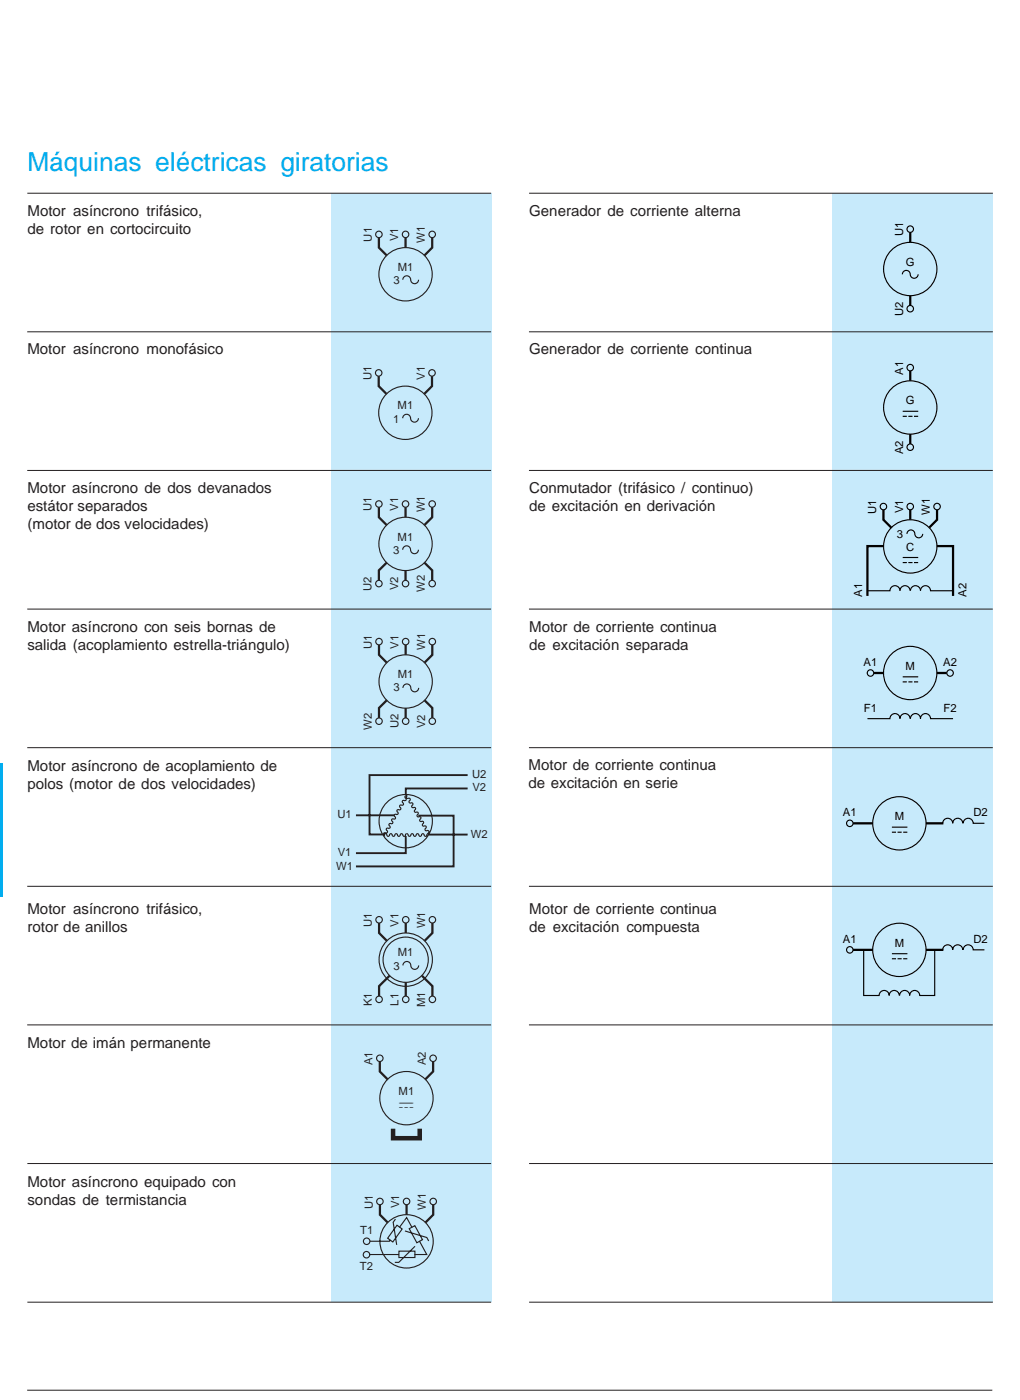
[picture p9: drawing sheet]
<svg xmlns="http://www.w3.org/2000/svg" width="191mm" height="262mm" viewBox="0 0 191 262" stroke-linecap="round" stroke-linejoin="round" font-family="sans-serif">
<path d="M5.1 260.3h180.6" fill="none" stroke="#231f20" stroke-width=".19"/>
<path d="M-.1 142.9h.7v25h-.7z" fill="#00adef"/>
<g fill="#c7eafb">
<path d="M155.9 36.1h30v207.7h-30z"/>
<path d="M62 36.1h29.9v207.7h-29.9z"/>
</g>
<g fill="none" stroke="#231f20" stroke-width=".19">
<path d="M5.1 36.2h86.8M99 36.2h86.9M5.1 62.1h86.8M99 62.1h86.8M5.1 88.1h86.8M99 88.1h86.8M5.1 114h86.8M99 114h86.8M5.1 140h86.8M99 140h86.8M5.1 165.9h86.8M99 165.9h86.8"/>
<path d="M5.1 191.9h86.8M99 191.9h86.8M5.1 217.8h86.8M99 217.8h86.9M5.1 243.8h86.8M99 243.8h86.9"/>
</g>
<g fill="none" stroke="#000" stroke-width=".21">
<path d="M168.9 51.4a.74 .74 0 0 1 .7-.8 .74 .74 0 0 1 .8 .8 .74 .74 0 0 0 .7 .7 .74 .74 0 0 0 .8-.7M169 77h2.9M169.8 100a.74 .74 0 0 1 .7-.8 .74 .74 0 0 1 .7 .8 .74 .74 0 0 0 .8 .7 .74 .74 0 0 0 .7-.7M169 104.4h2.9M170.3 110.6a.94 .94 0 0 0-.9-.9 .94 .94 0 0 0-.9 .9 .94 .94 0 0 0-1-.9 .94 .94 0 0 0-.9 .9h-4.2M170.4 110.6a.94 .94 0 0 1 1-.9 .94 .94 0 0 1 .9 .9 .94 .94 0 0 1 .9-.9 .94 .94 0 0 1 1 .9h4.2M169 126.7h2.9M170.3 134.5a.94 .94 0 0 0-.9-.9 .94 .94 0 0 0-.9 .9 .94 .94 0 0 0-1-.9 .94 .94 0 0 0-.9 .9h-4.2M170.4 134.5a.94 .94 0 0 1 1-.9 .94 .94 0 0 1 .9 .9 .94 .94 0 0 1 .9-.9 .94 .94 0 0 1 1 .9h4.2M167 154.9h2.9M180.2 154.1a.94 .94 0 0 0-.9-.9 .94 .94 0 0 0-1 .9 .94 .94 0 0 0-.9-.9 .94 .94 0 0 0-.9 .9M180.3 154.1a.94 .94 0 0 1 .9-.9 .94 .94 0 0 1 1 .9h2.1"/>
<path d="M161.7 177.8v8.6h2.9a.94 .94 0 0 1 .9-1 .94 .94 0 0 1 .9 1 .94 .94 0 0 1 1-1 .94 .94 0 0 1 .9 1M167 178.6h2.9M175 177.8v8.6h-2.8a.94 .94 0 0 0-1-1 .94 .94 0 0 0-.9 1 .94 .94 0 0 0-1-1 .94 .94 0 0 0-.9 1M180.2 177.8a.94 .94 0 0 0-.9-.9 .94 .94 0 0 0-1 .9 .94 .94 0 0 0-.9-.9 .94 .94 0 0 0-.9 .9M180.3 177.8a.94 .94 0 0 1 .9-.9 .94 .94 0 0 1 1 .9h2.1"/>
<circle cx="170.4" cy="42.9" r=".61"/>
<circle cx="170.4" cy="57.8" r=".61"/>
<circle cx="170.4" cy="50.4" r="5"/>
<circle cx="170.4" cy="68.8" r=".61"/>
<circle cx="170.4" cy="76.3" r="5"/>
<circle cx="165.4" cy="94.8" r=".61"/>
<circle cx="170.4" cy="83.7" r=".61"/>
<circle cx="170.4" cy="94.8" r=".61"/>
<circle cx="175.4" cy="94.8" r=".61"/>
<circle cx="170.4" cy="102.3" r="5"/>
<circle cx="162.9" cy="126" r=".61"/>
<circle cx="170.4" cy="126" r="5"/>
<circle cx="177.8" cy="126" r=".61"/>
<circle cx="159.1" cy="154.1" r=".61"/>
<circle cx="168.4" cy="154.1" r="5"/>
<circle cx="159.1" cy="177.8" r=".61"/>
<circle cx="168.4" cy="177.8" r="5"/>
</g>
<g fill="none" stroke="#000" stroke-width=".42">
<path d="M170.4 43.5v1.9M170.4 55.3v1.9M170.4 69.4v1.9M165.4 95.4v1.9l1.5 1.5M170.4 81.3v1.8M170.4 95.4v1.9M175.4 95.4v1.9l-1.4 1.5M165.4 102.2h-3v9.4M175.4 102.2h3v9.4M163.6 126h1.8M175.4 126h1.8M159.7 154.1h3.7"/>
<path d="M173.3 154.1h3.3M159.7 177.8h3.7M173.3 177.8h3.3"/>
</g>
<path d="M169 77.9h2.9M169 105.3h2.9M169 127.7h2.9M167 155.8h2.9M167 179.5h2.9" fill="none" stroke="#000" stroke-width=".21" stroke-dasharray=".8 .3" stroke-linecap="butt"/>
<g fill="none" stroke="#231f20" stroke-width=".21">
<path d="M75.4 52.4a.74 .74 0 0 1 .7-.8 .74 .74 0 0 1 .8 .8 .74 .74 0 0 0 .7 .7 .74 .74 0 0 0 .7-.7M75.4 78.3a.74 .74 0 0 1 .7-.7 .74 .74 0 0 1 .8 .7 .74 .74 0 0 0 .7 .7 .74 .74 0 0 0 .7-.7M75.4 102.9a.74 .74 0 0 1 .7-.7 .74 .74 0 0 1 .8 .7 .74 .74 0 0 0 .7 .8 .74 .74 0 0 0 .7-.8M75.4 128.8a.74 .74 0 0 1 .8-.7 .74 .74 0 0 1 .7 .7 .74 .74 0 0 0 .7 .7 .74 .74 0 0 0 .8-.7M75.9 156.3l.3-.2 .5 .5 .5-.5 .5 .5 .5-.5 .5 .5 .4-.5 .5 .5 .5-.5a.36 .36 0 0 0 0-.6h-.4l-.1-.1 .2-.7-.7-.1 .2-.7-.7-.2 .2-.7-.7-.2 .2-.7-.7-.1 .2-.7-.7-.2 .2-.7-.7-.2 .2-.6-.2-.2-.4 .1-.1-.1 .1-.4h-.2l-.2 .3 .2 .3v.2l-.7 .2 .2 .6-.7 .2 .2 .7-.7 .2 .2 .7-.7 .2 .2 .6-.7 .2 .2 .7-.7 .2 .2 .7-.7 .2 .2 .6-.1 .2-.4-.1-.2 .3 .1 .2 .1-.2h.3l.2 .3 .2 .1 .5-.5 .5 .5 .5-.5 .5 .5 .5-.5 .5 .5 .2-.3M75.4 180.8a.74 .74 0 0 1 .8-.8 .74 .74 0 0 1 .7 .8 .74 .74 0 0 0 .7 .7 .74 .74 0 0 0 .8-.7M69.2 234.9h5.5M73.1 232.2l-.2 .2h-3.7M74 228.2l-.4 .6 .7 4.3M74.3 229.4l1 .7-1.8 2.4-.9-.7zM74.7 234.2h3v1.2h-3zM74.8 229.8l1.3-1.8 1 1.8"/>
<path d="M75.8 230.5l4.1 1.2 .3 .6M76.6 230l1.1-.5 1.4 2.6-1.1 .6zM77.7 233.3l-3.1 3h-.7M78.5 232.4l1.4 2.5h-2.2"/>
<circle cx="70.9" cy="43.9" r=".61"/>
<circle cx="75.9" cy="43.9" r=".61"/>
<circle cx="75.9" cy="51.4" r="5"/>
<circle cx="80.9" cy="43.9" r=".61"/>
<circle cx="70.9" cy="69.8" r=".61"/>
<circle cx="75.9" cy="77.3" r="5"/>
<circle cx="80.9" cy="69.8" r=".61"/>
<circle cx="70.9" cy="94.4" r=".61"/>
<circle cx="75.9" cy="94.4" r=".61"/>
<circle cx="80.9" cy="94.4" r=".61"/>
<circle cx="70.9" cy="109.3" r=".61"/>
<circle cx="75.9" cy="109.3" r=".61"/>
<circle cx="75.9" cy="101.8" r="5"/>
<circle cx="80.9" cy="109.3" r=".61"/>
<circle cx="70.9" cy="135" r=".61"/>
<circle cx="70.9" cy="120.1" r=".61"/>
<circle cx="75.9" cy="135" r=".61"/>
<circle cx="75.9" cy="120.1" r=".61"/>
<circle cx="75.9" cy="127.6" r="5"/>
<circle cx="80.9" cy="135" r=".61"/>
<circle cx="80.9" cy="120.1" r=".61"/>
<circle cx="75.9" cy="153.7" r="5"/>
<circle cx="71" cy="172.2" r=".61"/>
<circle cx="75.9" cy="179.7" r="4.2"/>
<circle cx="75.9" cy="172.2" r=".61"/>
<circle cx="75.9" cy="179.7" r="5"/>
<circle cx="80.9" cy="172.2" r=".61"/>
<circle cx="71" cy="187.1" r=".61"/>
<circle cx="71.1" cy="198.1" r=".61"/>
<circle cx="75.9" cy="187.1" r=".61"/>
<circle cx="80.9" cy="187.1" r=".61"/>
<circle cx="81.1" cy="198.1" r=".61"/>
<circle cx="76.1" cy="205.6" r="5"/>
<circle cx="68.6" cy="234.9" r=".61"/>
<circle cx="68.6" cy="232.4" r=".61"/>
<circle cx="71.1" cy="224.9" r=".61"/>
<circle cx="76.1" cy="224.9" r=".61"/>
<circle cx="76.1" cy="232.4" r="5"/>
<circle cx="81.1" cy="224.9" r=".61"/>
</g>
<path d="M66.6 152.6h7.2M75.9 156.5l.1 3.2h-9.4M78.3 152.7h6.6v9.5h-18.3M80.3 156.3h7.2M87.5 147.6h-11.5v1.2M87.5 145.1h-18.3v11.1h2.4" fill="none" stroke="#231f20" stroke-width=".35"/>
<path d="M73.6 211.3v1.8h5v-1.8" fill="none" stroke="#231f20" stroke-width=".85" stroke-linecap="butt"/>
<g fill="none" stroke="#231f20" stroke-width=".42">
<path d="M70.9 44.5v1.9l1.5 1.4M75.9 44.5v1.9M80.9 44.5v1.9l-1.4 1.4M70.9 70.4v1.9l1.4 1.4M80.9 70.4v1.9l-1.5 1.4M70.9 95v1.8l1.5 1.5M75.9 95v1.8M80.9 95v1.8l-1.4 1.5M72.4 105.3l-1.5 1.5v1.9M75.9 106.8v1.9M79.5 105.4l1.4 1.4v1.9M70.9 120.7v1.9l1.5 1.5"/>
<path d="M72.4 131.1l-1.5 1.4v1.9M75.9 120.7v1.9M75.9 132.6v1.8M79.5 131.1l1.4 1.4v1.9M80.9 120.7v1.9l-1.4 1.5M71 172.8v1.9l1.4 1.4M75.9 172.8v1.9M80.9 172.8v1.9l-1.4 1.4M71.1 198.7v1.9l1.4 1.5M72.9 182.7l-1.9 1.9v1.9M75.9 183.9v2.6M79 182.7l1.9 1.9v1.9"/>
<path d="M81.1 198.7v1.9l-1.5 1.5M71.1 225.6v1.8l1.5 1.5M76.1 225.6v1.8M81.1 225.6v1.8l-1.5 1.5"/>
</g>
<text font-size="4.9" fill="#00adef" x="5.1" y="32.1">Máquinas eléctricas giratorias</text>
<g font-size="2.8" fill="#231f20">
<text x="5.1" y="40.4">Motor asíncrono trifásico,</text>
<text x="99.1" y="40.4">Generador de corriente alterna</text>
<text x="5.1" y="43.8">de rotor en cortocircuito</text>
<text x="5.1" y="66.3">Motor asíncrono monofásico</text>
<text x="99.1" y="66.2">Generador de corriente continua</text>
<text x="5.1" y="95.7">estátor separados</text>
<text x="5.1" y="92.3">Motor asíncrono de dos devanados</text>
<text x="99.1" y="92.3">Conmutador (trifásico / continuo)</text>
<text x="99.1" y="95.7">de excitación en derivación</text>
<text x="5.1" y="99.1">(motor de dos velocidades)</text>
<text x="5.1" y="118.4">Motor asíncrono con seis bornas de</text>
<text x="99.1" y="118.3">Motor de corriente continua</text>
<text x="5.1" y="121.7">salida (acoplamiento estrella-triángulo)</text>
<text x="99.1" y="121.7">de excitación separada</text>
<text x="5.1" y="147.7">polos (motor de dos velocidades)</text>
<text x="5.1" y="144.3">Motor asíncrono de acoplamiento de</text>
<text x="99" y="144.1">Motor de corriente continua</text>
<text x="99" y="147.5">de excitación en serie</text>
<text x="5.1" y="171.2">Motor asíncrono trifásico,</text>
<text x="99.1" y="171.1">Motor de corriente continua</text>
<text x="5.1" y="174.6">rotor de anillos</text>
<text x="99.1" y="174.5">de excitación compuesta</text>
<text x="5.1" y="196.2">Motor de imán permanente</text>
<text x="5.1" y="222.2">Motor asíncrono equipado con</text>
<text x="5.1" y="225.6">sondas de termistancia</text>
</g>
<text font-size="2.6" fill="#231f20" x="74.7" y="207.4">a</text>
<g font-size="2.1" fill="#231f20">
<text x="69.6" y="45.2" transform="rotate(-90 69.6 45.2)">U1</text>
<text x="74.6" y="45.2" transform="rotate(-90 74.6 45.2)">V1</text>
<text x="79.5" y="45.5" transform="rotate(-90 79.5 45.5)">W1</text>
<text x="73.7" y="53.2">3</text>
<text x="74.5" y="50.7">M1</text>
<text x="69.5" y="71.2" transform="rotate(-90 69.5 71.2)">U1</text>
<text x="79.5" y="71.1" transform="rotate(-90 79.5 71.1)">V1</text>
<text x="74.4" y="76.6">M1</text>
<text x="73.6" y="79.1">1</text>
<text x="69.6" y="95.7" transform="rotate(-90 69.6 95.7)">U1</text>
<text x="74.6" y="95.7" transform="rotate(-90 74.6 95.7)">V1</text>
<text x="79.5" y="95.9" transform="rotate(-90 79.5 95.9)">W1</text>
<text x="74.4" y="101.2">M1</text>
<text x="73.6" y="103.7">3</text>
<text x="69.6" y="110.6" transform="rotate(-90 69.6 110.6)">U2</text>
<text x="74.6" y="110.6" transform="rotate(-90 74.6 110.6)">V2</text>
<text x="79.5" y="110.8" transform="rotate(-90 79.5 110.8)">W2</text>
<text x="69.6" y="121.5" transform="rotate(-90 69.6 121.5)">U1</text>
<text x="74.6" y="121.4" transform="rotate(-90 74.6 121.4)">V1</text>
<text x="79.6" y="121.7" transform="rotate(-90 79.6 121.7)">W1</text>
<text x="73.6" y="129.5">3</text>
<text x="74.5" y="127">M1</text>
<text x="69.6" y="136.6" transform="rotate(-90 69.6 136.6)">W2</text>
<text x="74.6" y="136.4" transform="rotate(-90 74.6 136.4)">U2</text>
<text x="79.6" y="136.3" transform="rotate(-90 79.6 136.3)">V2</text>
<text x="88.4" y="145.6">U2</text>
<text x="88.4" y="148">V2</text>
<text x="63.2" y="153.1">U1</text>
<text x="63.2" y="160.2">V1</text>
<text x="88.1" y="156.8">W2</text>
<text x="62.9" y="162.9">W1</text>
<text x="69.6" y="173.6" transform="rotate(-90 69.6 173.6)">U1</text>
<text x="74.6" y="173.5" transform="rotate(-90 74.6 173.5)">V1</text>
<text x="79.6" y="173.8" transform="rotate(-90 79.6 173.8)">W1</text>
<text x="74.5" y="179.1">M1</text>
<text x="73.7" y="181.5">3</text>
<text x="69.6" y="188.4" transform="rotate(-90 69.6 188.4)">K1</text>
<text x="74.6" y="188.3" transform="rotate(-90 74.6 188.3)">L1</text>
<text x="79.6" y="188.6" transform="rotate(-90 79.6 188.6)">M1</text>
<text x="69.7" y="199.4" transform="rotate(-90 69.7 199.4)">A1</text>
<text x="79.7" y="199.4" transform="rotate(-90 79.7 199.4)">A2</text>
<text x="74.6" y="205">M1</text>
<text x="69.8" y="226.3" transform="rotate(-90 69.8 226.3)">U1</text>
<text x="74.7" y="226.2" transform="rotate(-90 74.7 226.2)">V1</text>
<text x="79.7" y="226.5" transform="rotate(-90 79.7 226.5)">W1</text>
<text x="67.4" y="231">T1</text>
<text x="67.4" y="237.8">T2</text>
</g>
<g font-size="2.1">
<text x="169" y="44.3" transform="rotate(-90 169 44.3)">U1</text>
<text x="169.6" y="49.8">G</text>
<text x="169" y="59.1" transform="rotate(-90 169 59.1)">U2</text>
<text x="169" y="70.1" transform="rotate(-90 169 70.1)">A1</text>
<text x="169.6" y="75.7">G</text>
<text x="169" y="85" transform="rotate(-90 169 85)">A2</text>
<text x="164" y="96.2" transform="rotate(-90 164 96.2)">U1</text>
<text x="167.9" y="100.7">3</text>
<text x="169" y="96.1" transform="rotate(-90 169 96.1)">V1</text>
<text x="174" y="96.4" transform="rotate(-90 174 96.4)">W1</text>
<text x="169.6" y="103.1">C</text>
<text x="161.4" y="111.7" transform="rotate(-90 161.4 111.7)">A1</text>
<text x="180.9" y="111.7" transform="rotate(-90 180.9 111.7)">A2</text>
<text x="161.7" y="124.6">A1</text>
<text x="169.5" y="125.4">M</text>
<text x="176.5" y="124.6">A2</text>
<text x="161.7" y="133.4">F1</text>
<text x="176.6" y="133.4">F2</text>
<text x="157.8" y="152.8">A1</text>
<text x="167.5" y="153.6">M</text>
<text x="182.2" y="152.8">D2</text>
<text x="157.8" y="176.5">A1</text>
<text x="167.5" y="177.2">M</text>
<text x="182.2" y="176.5">D2</text>
</g>
</svg>
